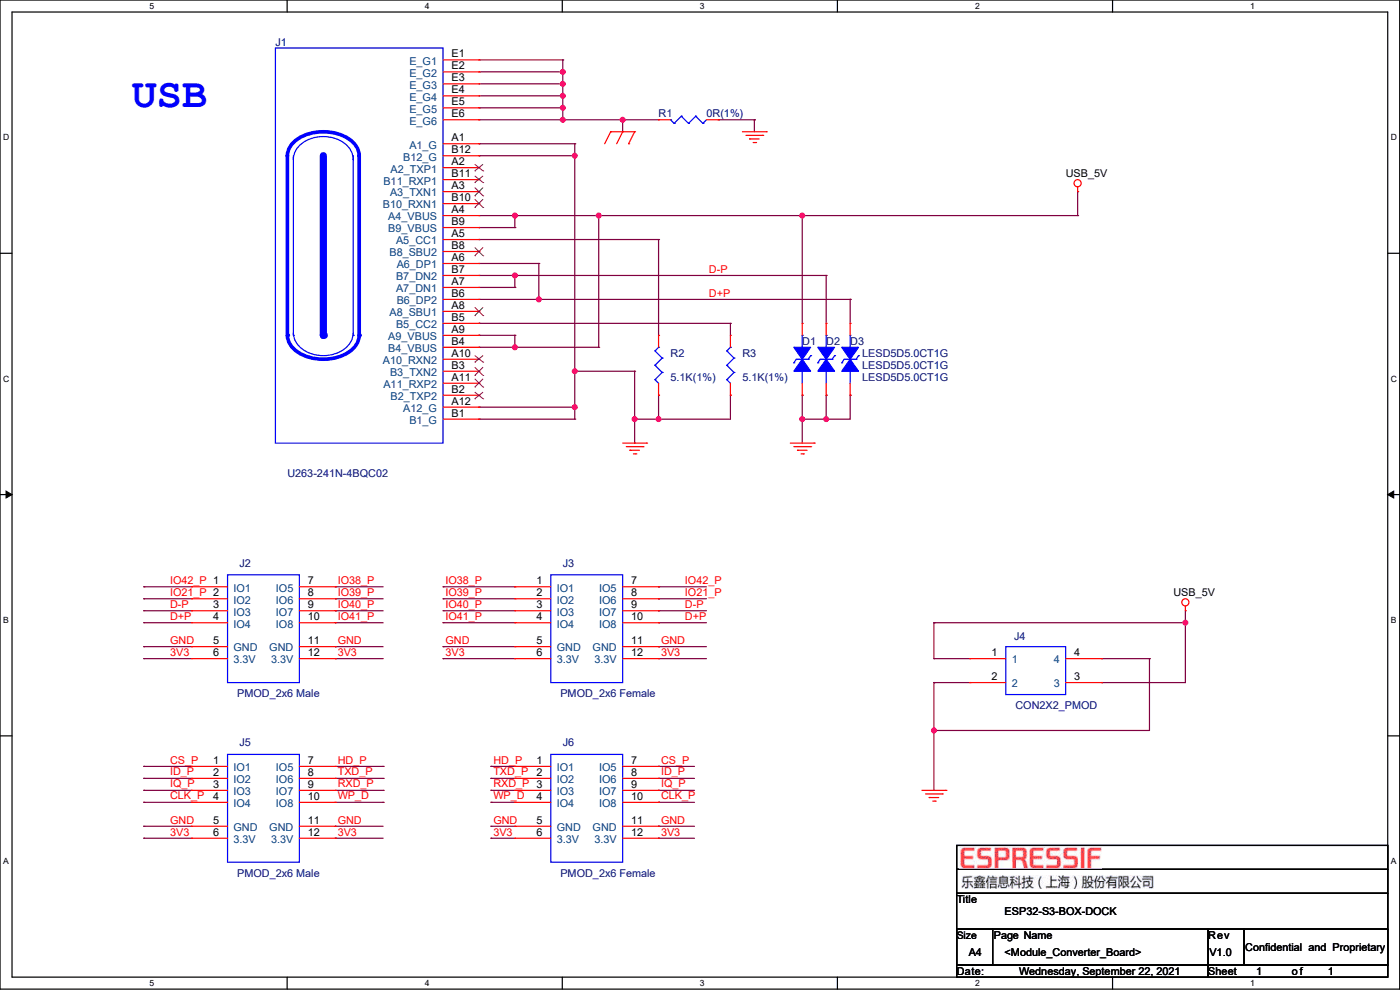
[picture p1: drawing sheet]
# OrCAD Capture schematic ESP32-S3-BOX-DOCK_V1D0_20210922.DSN
size A4; title: ESP32-S3-BOX-DOCK; rev: V1.0; note: <Module_Converter_Board>

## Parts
D1  LESD5D5.0CT1G  [SOD523]
D2  LESD5D5.0CT1G  [SOD523]
D3  LESD5D5.0CT1G  [SOD523]
J1  U263-241N-4BQC02  [U263-241N-4BQC02]
J2  PMOD_2x6 Male  [CON6X2_2P54_HWR]
J3  PMOD_2x6 Female  [CON6X2_2P54_HWR]
J4  CON2X2_PMOD  [CON2X2_2P54_power]
J5  PMOD_2x6 Male  [CON6X2_2P54_HWR]
J6  PMOD_2x6 Female  [CON6X2_2P54_HWR]
R1  0R(1%)  [R0603]
R2  5.1K(1%)  [R0402]
R3  5.1K(1%)  [R0402]

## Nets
3V3: J2.6(3.3V) J2.12(3.3V) J3.6(3.3V) J3.12(3.3V) J5.6(3.3V) J5.12(3.3V) J6.6(3.3V) J6.12(3.3V)
GND: D1.1 D2.1 D3.1 J1.A1(A1_G) J1.A12(A12_G) J1.B1(B1_G) J1.B12(B12_G) J2.5(GND) J2.11(GND) J3.5(GND) J3.11(GND) J4.2 J4.4 J5.5(GND) J5.11(GND) J6.5(GND) J6.11(GND) R1.1 R2.1 R3.1
GND_EARTH: J1.E1(E_G1) J1.E2(E_G2) J1.E3(E_G3) J1.E4(E_G4) J1.E5(E_G5) J1.E6(E_G6) R1.2
CLK_P: J5.4(IO4) J6.10(IO8)
CS_P: J5.1(IO1) J6.7(IO5)
D+P: D3.2 J1.A6(A6_DP1) J1.B6(B6_DP2) J2.4(IO4) J3.10(IO8)
D-P: D2.2 J1.A7(A7_DN1) J1.B7(B7_DN2) J2.3(IO3) J3.9(IO7)
HD_P: J5.7(IO5) J6.1(IO1)
ID_P: J5.2(IO2) J6.8(IO6)
IO21_P: J2.2(IO2) J3.8(IO6)
IO38_P: J2.7(IO5) J3.1(IO1)
IO39_P: J2.8(IO6) J3.2(IO2)
IO40_P: J2.9(IO7) J3.3(IO3)
IO41_P: J2.10(IO8) J3.4(IO4)
IO42_P: J2.1(IO1) J3.7(IO5)
IQ_P: J5.3(IO3) J6.9(IO7)
RXD_P: J5.9(IO7) J6.3(IO3)
TXD_P: J5.8(IO6) J6.2(IO2)
USB_5V: D1.2 J1.A4(A4_VBUS) J1.A9(A9_VBUS) J1.B4(B4_VBUS) J1.B9(B9_VBUS) J4.1 J4.3
WP_D: J5.10(IO8) J6.4(IO4)
N16813951: J1.A5(A5_CC1) R2.2
N16813965: J1.B5(B5_CC2) R3.2

Not connected (* = marked no-connect by the designer): J1 A2(A2_TXP1)* A3(A3_TXN1)* A8(A8_SBU1)* A10(A10_RXN2)* A11(A11_RXP2)* B2(B2_TXP2)* B3(B3_TXN2)* B8(B8_SBU2)* B10(B10_RXN1)* B11(B11_RXP1)*

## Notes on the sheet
- USB
